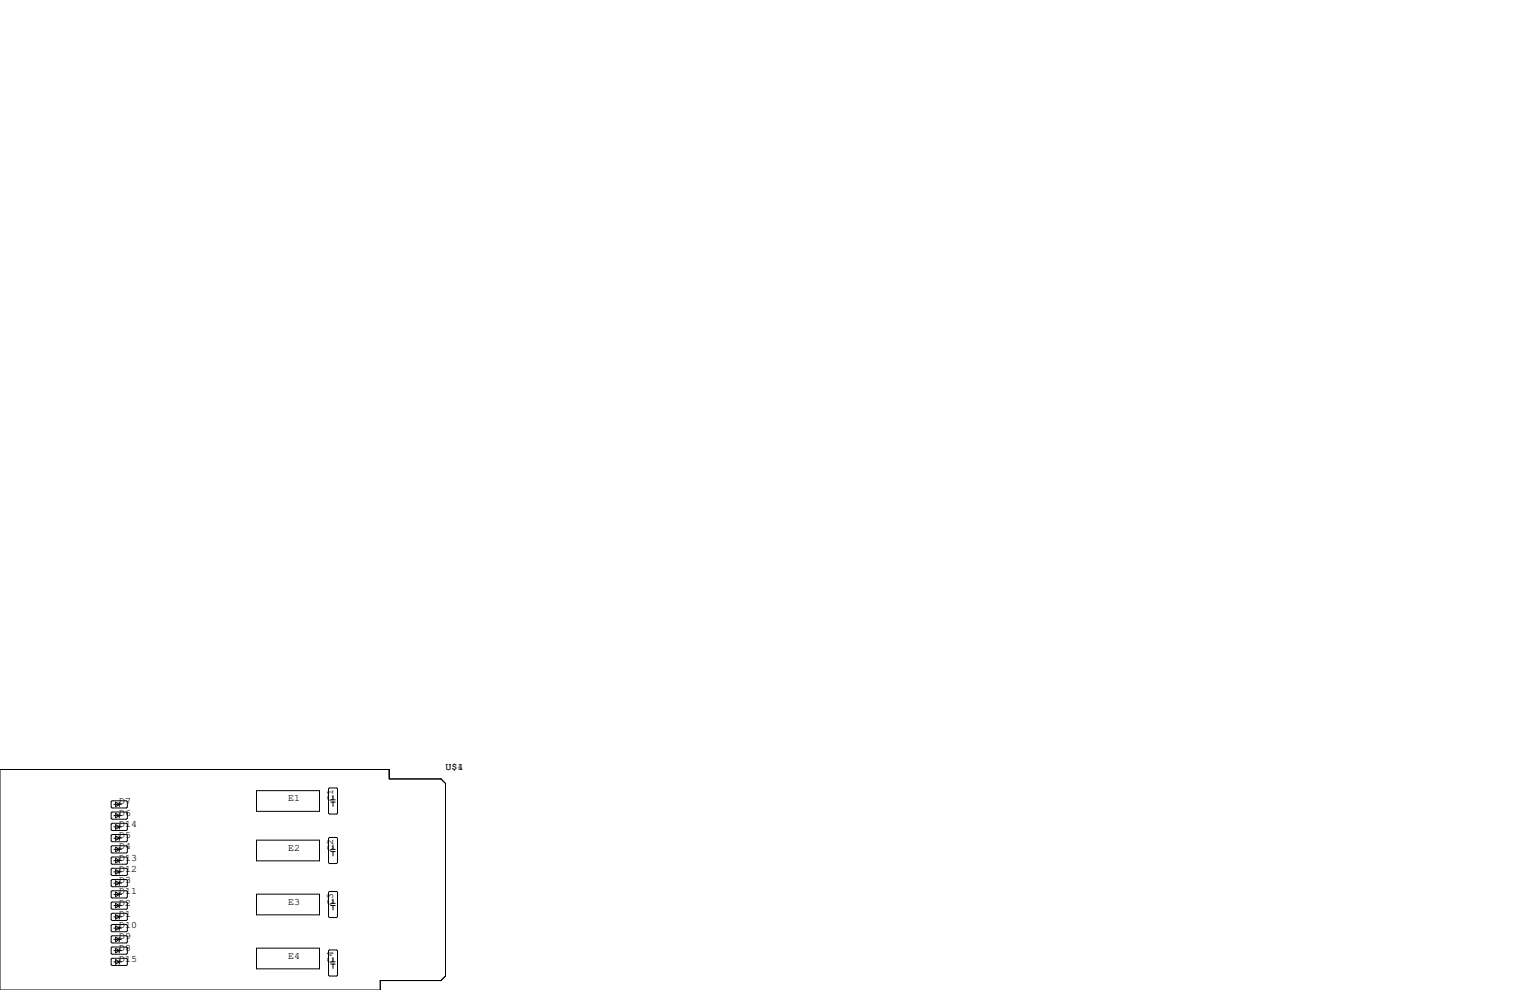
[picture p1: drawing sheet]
<svg xmlns="http://www.w3.org/2000/svg" width="432mm" height="279mm" viewBox="0 0 432 279" stroke-linecap="round" stroke-linejoin="round" font-family="sans-serif">
<g fill="none" stroke="#000" stroke-width=".28">
<path d="M0 217.2h109.9v2.6h14.6l1.2 1.3v54.4l-1.2 1.2h-17.2v2.7h-107.3zM31.6 226h4.1l.2 .3v1.5l-.2 .2h-4.1l-.2-.2v-1.5zM31.6 229.2h4.1l.2 .2v1.5l-.2 .3h-4.1l-.2-.3v-1.5zM31.6 232.3h4.1l.2 .3v1.5l-.2 .3h-4.1l-.2-.3v-1.5zM31.6 235.5h4.1l.2 .3v1.5l-.2 .3h-4.1l-.2-.3v-1.5zM31.6 238.7h4.1l.2 .3v1.5l-.2 .2h-4.1l-.2-.2v-1.5zM32.1 239.7h2.2M32.1 236.5h2.2M32.1 230.2h2.2M32.1 227h2.2M32.1 233.4h2.2M32.6 226.4l1.1 .6-1.1 .6z"/>
<path d="M32.6 229.6l1.1 .6-1.1 .6zM32.6 232.7l1.1 .7-1.1 .6zM32.6 235.9l1.1 .6-1.1 .7zM32.6 239.1l1.1 .6-1.1 .6zM33.7 226.4v1.2M33.7 229.6v1.2M33.7 232.7v1.3M33.7 235.9v1.3M33.7 239.1v1.2M72.4 223.1h17.8v5.9h-17.8zM72.4 237.1h17.8v5.9h-17.8zM93 222.4h2l.3 .2v6.9l-.3 .2h-2l-.3-.2v-6.9z"/>
<path d="M93 236.3h2l.3 .3v6.9l-.3 .2h-2l-.3-.2v-6.9zM93.3 226.4h1.3M93.3 225.7h1.3M93.3 239.7h1.3M94 224.5v1.2M94 226.4v1.2M94 238.5v1.2M31.4 258l.2-.3h4.1l.2 .3v1.5l-.2 .3h-4.1l-.2-.3zM31.4 245.3l.2-.3h4.1l.2 .3v1.5l-.2 .3h-4.1l-.2-.3zM31.4 248.5l.2-.3h4.1l.2 .3v1.5l-.2 .3h-4.1l-.2-.3zM31.4 251.7l.2-.3h4.1l.2 .3v1.5l-.2 .2h-4.1l-.2-.2zM31.4 254.8l.2-.2h4.1l.2 .2v1.5l-.2 .3h-4.1l-.2-.3z"/>
<path d="M31.6 241.9h4.1l.2 .2v1.5l-.2 .3h-4.1l-.2-.3v-1.5zM32.1 255.6h2.2M32.1 252.4h2.2M32.1 258.8h2.2M32.1 249.2h2.2M32.1 246.1h2.2M32.1 242.9h2.2M32.6 242.3l1.1 .6-1.1 .6zM32.6 245.4l1.1 .7-1.1 .6zM32.6 248.6l1.1 .6-1.1 .7zM32.6 251.8l1.1 .6-1.1 .6zM32.6 255l1.1 .6-1.1 .6z"/>
<path d="M32.6 258.1l1.1 .7-1.1 .6zM33.7 242.3v1.2M33.7 245.4v1.3M33.7 248.6v1.3M33.7 251.8v1.2M33.7 255v1.2M33.7 258.1v1.3M72.4 252.3h17.8v5.9h-17.8zM92.7 251.8l.3-.2h2l.3 .2v6.9l-.3 .3h-2l-.3-.3zM93.3 240.3h1.3M93.3 255.6h1.3M93.3 254.9h1.3"/>
<path d="M94 240.3v1.3M94 253.7v1.2M94 255.6v1.2M31.4 261.2l.2-.3h4.1l.2 .3v1.5l-.2 .3h-4.1l-.2-.3zM31.4 264.4l.2-.3h4.1l.2 .3v1.5l-.2 .2h-4.1l-.2-.2zM31.4 267.5l.2-.2h4.1l.2 .2v1.5l-.2 .3h-4.1l-.2-.3zM31.4 270.7l.2-.3h4.1l.2 .3v1.5l-.2 .3h-4.1l-.2-.3zM32.1 271.5h2.2M32.1 268.3h2.2M32.1 265.1h2.2M32.1 261.9h2.2M32.6 261.3l1.1 .6-1.1 .7z"/>
<path d="M32.6 264.5l1.1 .6-1.1 .6zM32.6 267.7l1.1 .6-1.1 .6zM32.6 270.8l1.1 .7-1.1 .6zM33.7 261.3v1.3M33.7 264.5v1.2M33.7 267.7v1.2M33.7 270.8v1.3M72.4 267.6h17.8v5.8h-17.8zM92.7 268.4l.3-.3h2l.3 .3v6.8l-.3 .3h-2l-.3-.3zM93.3 272.1h1.3M93.3 271.4h1.3M94 270.3v1.1"/>
<path d="M94 272.1v1.2"/>
</g>
<g font-size="2.8">
<text x="125.7" y="217.2">U$4</text>
<text x="129.1" y="217.2">1</text>
<text x="33.7" y="227">D7</text>
<text x="81.3" y="226.1">E1</text>
<text x="94" y="226.1" transform="rotate(-90 94 226.1)">C1</text>
<text x="33.7" y="230.2">D6</text>
<text x="33.7" y="233.4">D14</text>
<text x="33.7" y="239.7">D4</text>
<text x="33.7" y="236.5">D5</text>
<text x="33.7" y="242.9">D13</text>
<text x="81.3" y="240">E2</text>
<text x="94" y="240" transform="rotate(-90 94 240)">C2</text>
<text x="33.7" y="249.2">D3</text>
<text x="33.7" y="246.1">D12</text>
<text x="33.7" y="255.6">D2</text>
<text x="33.7" y="252.4">D11</text>
<text x="81.3" y="255.3">E3</text>
<text x="94" y="255.3" transform="rotate(-90 94 255.3)">C3</text>
<text x="33.7" y="258.8">D1</text>
<text x="33.7" y="261.9">D10</text>
<text x="33.7" y="268.3">D8</text>
<text x="33.7" y="265.1">D9</text>
<text x="33.7" y="271.5">D15</text>
<text x="81.3" y="270.5">E4</text>
<text x="94" y="271.8" transform="rotate(-90 94 271.8)">C4</text>
</g>
</svg>
